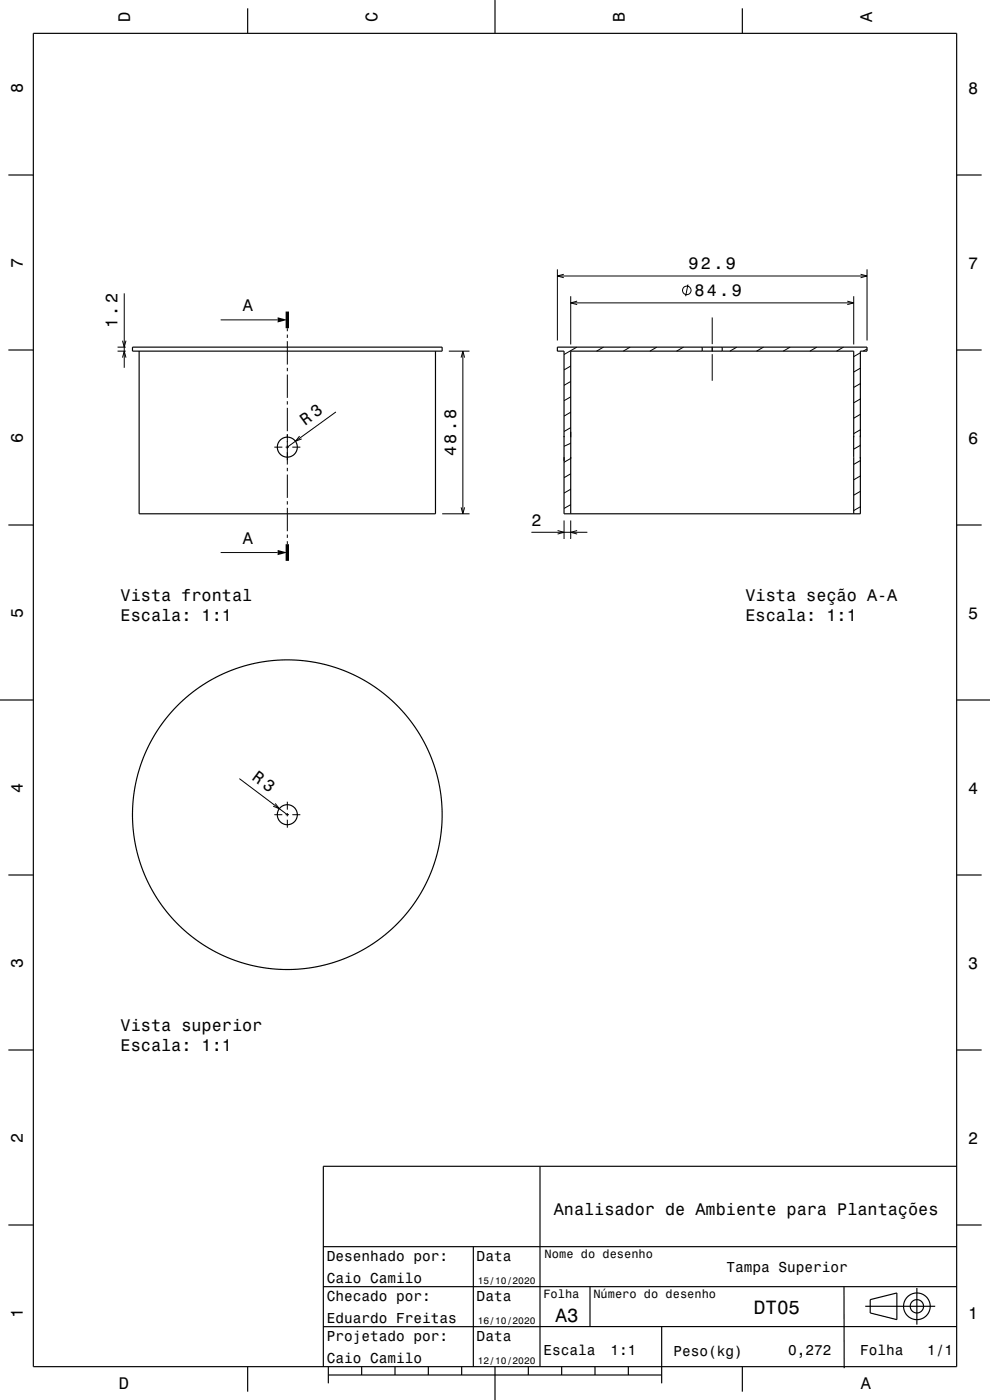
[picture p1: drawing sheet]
<svg xmlns="http://www.w3.org/2000/svg" width="297mm" height="420mm" viewBox="0 0 297 420" stroke-linecap="round" stroke-linejoin="round" font-family="sans-serif">
<g fill="none" stroke="#000" stroke-width=".3">
<path d="M37.3 88v22.3M66.2 96h17.1M86.2 98.5v.9M167.2 80.8v21.3M167.2 82.8h92.9M169.1 82.3l-1.9 .5 1.9 .5M171.2 88.9v14.4M171.2 90.9h84.9M173.1 90.3l-1.9 .6 1.9 .5M206.4 85.4l-.7 3.5M213.7 95.2v8M254.2 90.3l1.9 .6-1.9 .5"/>
<path d="M256.1 88.9v14.4M258.2 82.3l1.9 .5-1.9 .5M260.1 80.8v21.3M35.3 105.3h2.4M35.3 104.1h2.4M36.8 102.2l.5 1.9 .5-1.9M36.8 107.3l.5-2 .5 2M86.2 100.4v1M86.2 102.4v7M86.2 110.4v1M86.2 112.4v7M134.6 105.3h6.3"/>
<path d="M138.3 107.3l.6-2 .5 2M138.9 105.3v48.8M171.2 119.1l-2 1.1M171.2 114.4l-2 1.2M171.2 109.8l-2 1.2M173 104.1l-3.8 2.3M181 104.1l-2 1.2M189 104.1l-2 1.2M197 104.1l-2 1.2M205 104.1l-2 1.2M213.7 104v1.5M213.7 106.2v8"/>
<path d="M221 104.1l-2 1.2M229 104.1l-2 1.2M237 104.1l-2 1.2M245 104.1l-2 1.2M253 104.1l-2 1.2M258.1 119.7l-2 1.1M258.1 115.1l-2 1.1M258.1 110.5l-2 1.1M258.1 105.8l-2 1.2M260.1 104.7l-1.1 .6M82.3 134.1h2.4M85.7 134.1h1"/>
<path d="M86.2 120.4v1M86.2 122.4v7M86.2 130.2v9.2M87.7 134.1h2.4M89.9 130.8l-1.3 1.6 1.9-.7M100.8 123.6l-14.6 10.5M171.2 128.3l-2 1.2M171.2 123.7l-2 1.1M171.2 137.5l-2 1.2M171.2 133l-2 .9M258.1 138.2l-2 1.1M258.1 128.9l-2 1.2"/>
<path d="M258.1 124.3l-2 1.2M258.1 133.6l-2 1.2M86.2 140.4v1M86.2 142.4v7M86.2 150.4v1M86.2 152.4v7M132.6 154.1h8.3M138.3 152.2l.6 1.9 .5-1.9M159.4 159.7h16.8M167.3 159.2l1.9 .5-1.9 .5M169.2 156.1v5.6M171.2 151.4l-2 1.1"/>
<path d="M171.2 146.8l-2 1.1M171.2 142.2l-2 1.1M171.2 156.1v5.6M173.1 159.2l-1.9 .5 1.9 .5M258.1 152l-2 1.2M258.1 147.4l-2 1.2M258.1 142.8l-2 1.1M66.2 165.8h17.1M86.2 160.4v1M86.2 162.4v.9M71.8 233.6l14.4 10.8M82.3 244.4h2.4"/>
<path d="M82.6 241l1.2 1.6-1.9-.7M85.7 244.4h1M86.2 240.5v2.4M86.2 243.9v1M86.2 245.9v2.4M87.7 244.4h2.4"/>
<circle cx="206" cy="87.1" r="1.28"/>
</g>
<g fill="none" stroke="#000" stroke-width=".35">
<path d="M10 10h277v400h-277zM74.3 2.5v7.5M148.5 0v10M222.7 2.5v7.5M2.5 52.5h7.5M287 52.5h7.5M2.5 105h7.5M39.7 104.1h92.9v1.2h-92.9zM41.7 105.3v48.8h88.9v-48.8M210.7 104.1v1.2M216.7 104.1v1.2M287 105h7.5"/>
<path d="M258.1 130.7v6.8M258.1 131.1v-25.8h2v-1.2h-92.9v1.2h2v48.8h88.9v-17M2.5 157.5h7.5M171.2 154.1v-48.8h84.9v48.8M287 157.5h7.5M0 210h10M287 210h10M2.5 262.5h7.5M287 262.5h7.5M2.5 315h7.5M287 315h7.5M162 350v60"/>
<path d="M287 349.9h-190v60.1M2.5 367.5h7.5M97 374h190M142 374v36M287 367.5h7.5M97 398h65M97 386h190M162 398h125M177 386v12M198.5 398v17M253.2 386l.1 24.4M259.6 391.9h21"/>
<path d="M261.1 389.9l8-2v8l-8-2zM275.1 386.4v11M74.3 410v7.5M98.5 412.5h100M98.5 410v5M108.5 410v2.5M118.5 410v2.5M128.5 410v2.5M138.5 410v2.5M148.5 410v10M158.5 410v2.5M168.5 410v2.5"/>
<path d="M178.5 410v2.5M188.5 410v2.5M222.7 410v7.5"/>
<circle cx="86.2" cy="134.1" r="3"/>
<circle cx="86.2" cy="244.4" r="46.4"/>
<circle cx="86.2" cy="244.4" r="3"/>
<circle cx="275.1" cy="391.9" r="4"/>
<circle cx="275.1" cy="391.9" r="2"/>
</g>
<path d="M86.2 93.5v5M86.2 163.3v5" fill="none" stroke="#000" stroke-width="1" stroke-linecap="butt"/>
<g fill="#000">
<path d="M83.3 95.2l2.9 .8-2.9 .7z" fill-rule="evenodd"/>
<path d="M83.3 165l2.9 .8-2.9 .7z" fill-rule="evenodd"/>
</g>
<g font-size="5.8">
<text x="226.2" y="394.3">DT05</text>
<text x="166.7" y="396.6">A3</text>
</g>
<text font-size="5.1" x="91.5" y="127.8" transform="rotate(-36 91.5 127.8)">R 3</text>
<g font-size="5">
<text x="39" y="6.5" transform="rotate(-90 39 6.5)">D</text>
<text x="113.2" y="6.5" transform="rotate(-90 113.2 6.5)">C</text>
<text x="187.4" y="6.5" transform="rotate(-90 187.4 6.5)">B</text>
<text x="261.6" y="6.5" transform="rotate(-90 261.6 6.5)">A</text>
<text x="6.8" y="27.8" transform="rotate(-90 6.8 27.8)">8</text>
<text x="290.5" y="28.1">8</text>
<text x="6.8" y="80.3" transform="rotate(-90 6.8 80.3)">7</text>
<text x="206.5" y="80.8">92.9</text>
<text x="290.5" y="80.6">7</text>
<text x="208.3" y="88.9">84.9</text>
<text x="72.9" y="93.3">A</text>
<text x="35.3" y="98.5" transform="rotate(-90 35.3 98.5)">1.2</text>
<text x="6.8" y="132.8" transform="rotate(-90 6.8 132.8)">6</text>
<text x="136.9" y="136.9" transform="rotate(-90 136.9 136.9)">48.8</text>
<text x="290.5" y="133.1">6</text>
<text x="159.4" y="157.7">2</text>
<text x="72.9" y="163.1">A</text>
<text x="6.8" y="185.3" transform="rotate(-90 6.8 185.3)">5</text>
<text x="36.2" y="180.2">Vista frontal</text>
<text x="223.7" y="180.2">Vista seção A-A</text>
<text x="290.5" y="185.6">5</text>
<text x="36.2" y="186.2">Escala: 1:1</text>
<text x="223.7" y="186.2">Escala: 1:1</text>
<text x="75.4" y="233.8" transform="rotate(37 75.4 233.8)">R 3</text>
<text x="6.8" y="237.8" transform="rotate(-90 6.8 237.8)">4</text>
<text x="290.5" y="238.1">4</text>
<text x="6.8" y="290.3" transform="rotate(-90 6.8 290.3)">3</text>
<text x="290.5" y="290.6">3</text>
<text x="36.2" y="309.3">Vista superior</text>
<text x="36.2" y="315.3">Escala: 1:1</text>
<text x="6.8" y="342.8" transform="rotate(-90 6.8 342.8)">2</text>
<text x="290.5" y="343.1">2</text>
<text x="166.1" y="364.4">Analisador de Ambiente para Plantações</text>
<text x="6.8" y="395.3" transform="rotate(-90 6.8 395.3)">1</text>
<text x="290.5" y="395.6">1</text>
<text x="35.7" y="416.8">D</text>
<text x="258.3" y="416.8">A</text>
</g>
<g font-size="4.3">
<text x="98" y="378.2">Desenhado por:</text>
<text x="143" y="378.2">Data</text>
<text x="217.9" y="381.6">Tampa Superior</text>
<text x="98" y="385">Caio Camilo</text>
<text x="98" y="390.2">Checado por:</text>
<text x="143" y="390.2">Data</text>
<text x="98" y="397">Eduardo Freitas</text>
<text x="98" y="402.2">Projetado por:</text>
<text x="143" y="402.2">Data</text>
<text x="163" y="406.6">Escala</text>
<text x="183.2" y="406.6">1:1</text>
<text x="202" y="406.7">Peso(kg)</text>
<text x="236.4" y="406.5">0,272</text>
<text x="258" y="406.6">Folha</text>
<text x="278.2" y="406.6">1/1</text>
<text x="98" y="409">Caio Camilo</text>
</g>
<g font-size="3.6">
<text x="163.4" y="377.4">Nome do desenho</text>
<text x="163" y="389.5">Folha</text>
<text x="178" y="389.5">Número do desenho</text>
</g>
<g font-size="2.9">
<text x="143.3" y="385.3">15/10/2020</text>
<text x="143.3" y="397.3">16/10/2020</text>
<text x="143.3" y="409.3">12/10/2020</text>
</g>
</svg>
